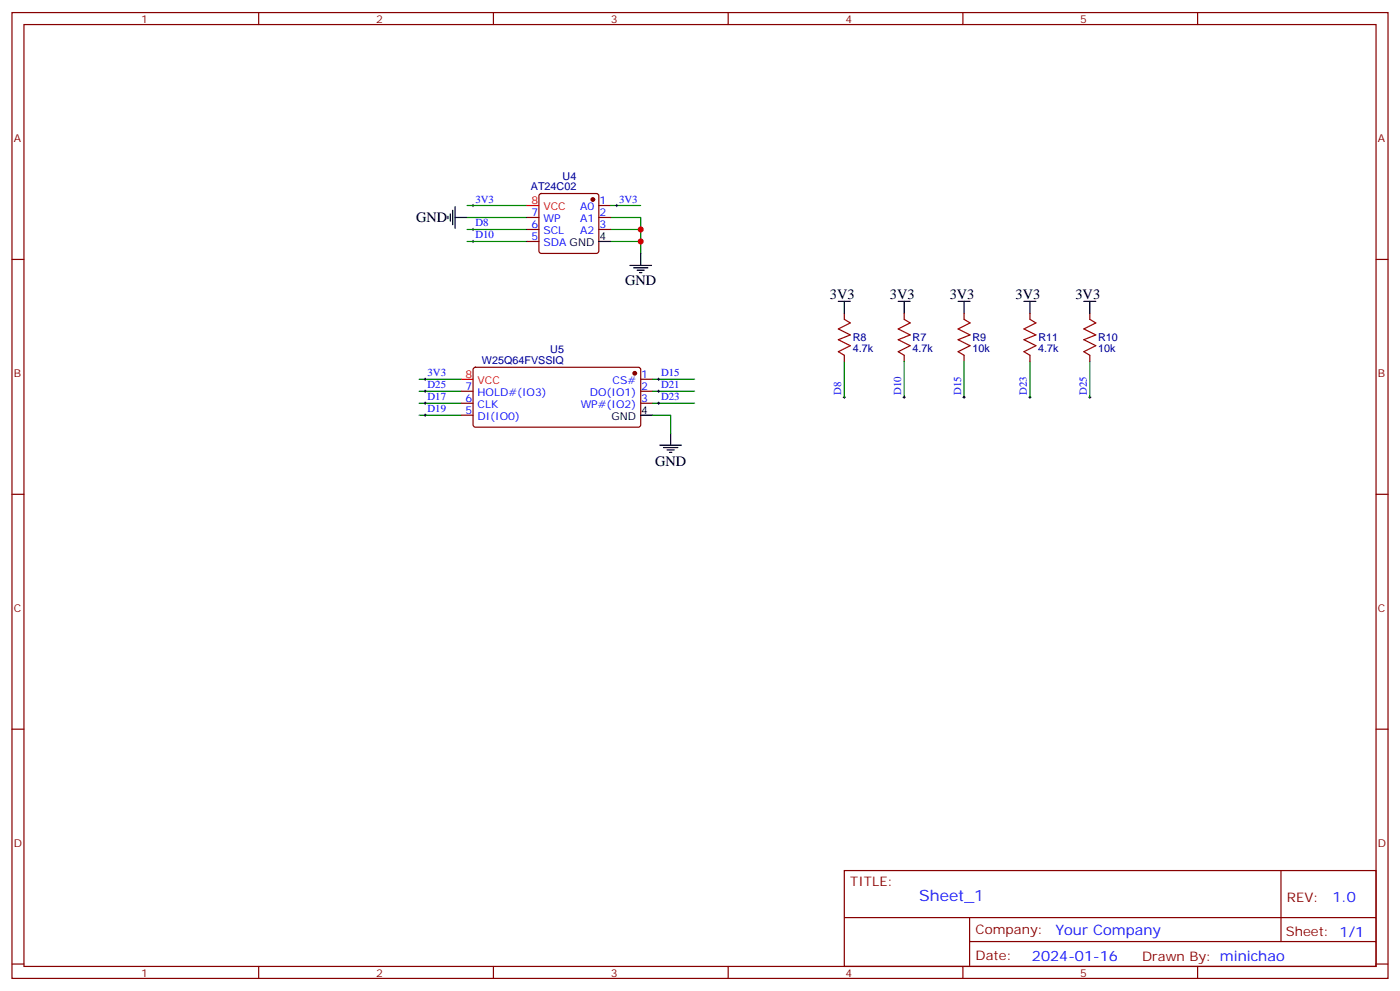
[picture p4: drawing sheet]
<svg xmlns="http://www.w3.org/2000/svg" width="412mm" height="292mm" viewBox="0 0 412 292" stroke-linecap="round" stroke-linejoin="round" font-family="sans-serif">
<g fill="none" stroke="#870000" stroke-width=".35">
<path d="M3.5 3.7h405.4v284.3h-405.4zM7.1 7.2h398.2v277.3h-398.2zM76.2 3.7v3.5M145.3 3.7v3.5M214.5 3.7v3.5M283.6 3.7v3.5M352.8 3.7v3.5M159 57.2l.5-.2h16.2l.5 .2 .2 .5v16.2l-.2 .5-.5 .2h-16.2l-.5-.2-.3-.5v-16.2zM3.5 76.4h3.6M155.2 64h3.5M155.2 67.6h3.5M155.2 71.1h3.5"/>
<path d="M176.4 60.5h3.5M176.4 64h3.5M176.4 67.6h3.5M405.3 76.4h3.6M248.7 92.3v1.7M266.3 92.3v1.7M284 92.3v1.7M303.4 92.3v1.7M321 92.3v1.7M135.8 115.2h3.5M135.8 118.7h3.5M139.6 108.3l.5-.2 48.2 .1 .4 .6v16.5l-.7 .5-48.2-.1-.5-.6v-16.3z"/>
<path d="M188.7 111.7h3.6M188.7 115.2h3.6M188.7 118.7h3.6M248.7 104.6v1.8M266.3 104.6v1.8M284 104.6v1.8M303.4 104.6v1.8M321 104.6v1.8M135.8 122.2h3.5M3.5 145.5h3.6M405.3 145.5h3.6M3.5 214.7h3.6"/>
<path d="M405.3 214.7h3.6M248.7 256.3h156.6v28.2h-156.6zM377.3 256.3v20.9M248.7 270.1h156.5M285.6 277.2h119.6M285.6 270.1v14.2M3.5 283.8h3.6M76.2 284.5v3.5M145.3 284.5v3.5M214.5 284.5v3.5M283.6 284.5v3.5M352.8 284.5v3.5"/>
<path d="M405.3 283.8h3.6"/>
</g>
<g fill="none" stroke="#000" stroke-width=".29">
<path d="M139 60.5h.7M139 71.1h.7M139 67.6h.7M139.3 60.1v.8M139.3 67.2v.7M139.3 70.7v.7M181.3 60.5h.7M181.7 60.1v.8M124.9 111.7h.7M124.9 115.2h.7M124.9 118.7h.7M125.2 111.3v.7"/>
<path d="M125.2 114.8v.7M125.2 118.4v.7M193.7 111.7h.7M193.7 115.2h.7M193.7 118.7h.7M194 111.3v.7M194 114.8v.7M194 118.4v.7M248.4 116.9h.7M248.7 116.6v.7M266 116.9h.7M266.3 116.6v.7"/>
<path d="M283.6 116.9h.7M284 116.6v.7M303 116.9h.7M303.4 116.6v.7M320.7 116.9h.7M321 116.6v.7M124.9 122.2h.7M125.2 121.9v.7"/>
</g>
<g fill="none" stroke="#008700" stroke-width=".35">
<path d="M137.6 64h17.6M137.6 60.5h17.6M137.6 71.1h17.6M137.6 67.6h17.6M179.9 64h8.8v10.6M179.9 60.5h8.8M179.9 71.1h8.8M179.9 67.6h8.8M123.5 111.7h12.3M123.5 115.2h12.3M123.5 118.7h12.3M192.3 111.7h12.3"/>
<path d="M192.3 115.2h12.3M192.3 118.7h12.3M248.7 106.4v10.5M266.3 106.4v10.5M284 106.4v10.5M303.4 106.4v10.5M321 106.4v10.5M123.5 122.2h12.3M192.3 122.2h5.3v5.3"/>
</g>
<path d="M248.7 94l1.8 1.1-3.6 1.7 3.6 1.8-3.6 1.4 3.6 1.8-3.6 1.7 1.8 1.1M266.3 94l1.8 1.1-3.5 1.7 3.5 1.8-3.5 1.4 3.5 1.8-3.5 1.7 1.7 1.1M284 94l1.8 1.1-3.6 1.7 3.6 1.8-3.6 1.4 3.6 1.8-3.6 1.7 1.8 1.1M303.4 94l1.8 1.1-3.6 1.7 3.6 1.8-3.6 1.4 3.6 1.8-3.6 1.7 1.8 1.1M321 94l1.8 1.1-3.5 1.7 3.5 1.8-3.5 1.4 3.5 1.8-3.5 1.7 1.7 1.1" fill="none" stroke="#a10000" stroke-width=".35"/>
<g fill="none" stroke="#000" stroke-width=".35">
<path d="M131.9 63.7v.7M132.6 63v2.1M133.3 61.9v4.2M134.1 64h3.5M134.1 60.9v6.3M176.4 71.1h3.5M185.6 78.1h6.3M186.6 78.8h4.3M187.7 79.6h2.1M188.7 74.6v3.5M188.4 80.3h.7M246.9 88.7h3.6"/>
<path d="M248.7 88.7v3.6M264.6 88.7h3.5M266.3 88.7v3.6M282.2 88.7h3.6M284 88.7v3.6M301.6 88.7h3.6M303.4 88.7v3.6M319.3 88.7h3.5M321 88.7v3.6M188.7 122.2h3.6M194.4 131.1h6.3M195.4 131.8h4.3"/>
<path d="M196.5 132.5h2.1M197.2 133.2h.7M197.6 127.5v3.6"/>
</g>
<g fill="#870000" stroke="#870000" stroke-width=".35">
<circle cx="187" cy="109.9" r=".53"/>
<circle cx="174.6" cy="58.7" r=".53"/>
</g>
<path d="M155.2 60.5h3.5M135.8 111.7h3.5" fill="none" stroke="#f00" stroke-width=".35"/>
<g fill="#c00">
<circle cx="188.7" cy="67.6" r=".88"/>
<circle cx="188.7" cy="71.1" r=".88"/>
</g>
<text font-size="4.6" fill="#00f" x="270.8" y="265.3">Sheet_1</text>
<g font-size="4.2">
<text x="122.6" y="65.4">GND</text>
<text x="184.1" y="83.8">GND</text>
<text x="244.5" y="88">3V3</text>
<text x="262.1" y="88">3V3</text>
<text x="279.8" y="88">3V3</text>
<text x="299.2" y="88">3V3</text>
<text x="316.8" y="88">3V3</text>
<text x="193" y="137.1">GND</text>
</g>
<g font-size="4.2" fill="#00f">
<text x="392.5" y="265.6">1.0</text>
<text x="310.9" y="275.1">Your Company</text>
<text x="304" y="282.9">2024-01-16</text>
</g>
<g font-size="3.9" fill="#800">
<text x="250.5" y="260.9">TITLE:</text>
<text x="379.1" y="265.6">REV:</text>
<text x="287.4" y="275.1">Company:</text>
<text x="378.7" y="275.7">Sheet: 1/1</text>
<text x="287.4" y="282.8">Date:</text>
<text x="336.4" y="282.8">Drawn By: minichao</text>
</g>
<g font-size="3.2" fill="#800">
<text x="41.6" y="6.7">1</text>
<text x="110.8" y="6.7">2</text>
<text x="179.9" y="6.7">3</text>
<text x="249.1" y="6.7">4</text>
<text x="318.2" y="6.7">5</text>
<text x="4.1" y="41.8">A</text>
<text x="405.9" y="41.8">A</text>
<text x="4.1" y="110.9">B</text>
<text x="405.9" y="110.9">B</text>
<text x="4.1" y="180.1">C</text>
<text x="405.9" y="180.1">C</text>
<text x="4.1" y="249.2">D</text>
<text x="405.9" y="249.2">D</text>
<text x="41.6" y="287.5">1</text>
<text x="110.8" y="287.5">2</text>
<text x="179.9" y="287.5">3</text>
<text x="249.1" y="287.5">4</text>
<text x="318.2" y="287.5">5</text>
</g>
<g font-size="3.2" fill="#000080">
<text x="165.7" y="52.9">U4</text>
<text x="156.4" y="55.9">AT24C02</text>
<text x="251.2" y="100.4">R8</text>
<text x="268.8" y="100.4">R7</text>
<text x="286.5" y="100.4">R9</text>
<text x="305.9" y="100.4">R11</text>
<text x="323.5" y="100.4">R10</text>
<text x="142" y="107.1">W25Q64FVSSIQ</text>
<text x="162.1" y="103.9">U5</text>
<text x="251.2" y="103.7">4.7k</text>
<text x="268.8" y="103.7">4.7k</text>
<text x="286.5" y="103.7">10k</text>
<text x="305.9" y="103.7">4.7k</text>
<text x="323.5" y="103.7">10k</text>
</g>
<g font-size="3.2" fill="#00f">
<text x="140.1" y="59.6">3V3</text>
<text x="182.4" y="59.6">3V3</text>
<text x="156.6" y="63.7">7</text>
<text x="160.1" y="65.4">WP</text>
<text x="170.9" y="61.9">A0</text>
<text x="170.9" y="65.4">A1</text>
<text x="176.6" y="60.1">1</text>
<text x="176.6" y="63.7">2</text>
<text x="140.1" y="70.2">D10</text>
<text x="140.1" y="66.7">D8</text>
<text x="156.6" y="70.7">5</text>
<text x="156.6" y="67.2">6</text>
<text x="160.1" y="69">SCL</text>
<text x="170.9" y="69">A2</text>
<text x="176.6" y="67.2">3</text>
<text x="160.1" y="72.5">SDA GND</text>
<text x="125.9" y="110.8">3V3</text>
<text x="180.4" y="113.1">CS#</text>
<text x="188.9" y="111.3">1</text>
<text x="194.7" y="110.8">D15</text>
<text x="125.9" y="114.3">D25</text>
<text x="125.9" y="117.8">D17</text>
<text x="137.2" y="118.4">6</text>
<text x="137.2" y="114.8">7</text>
<text x="140.7" y="116.6">HOLD#(IO3)</text>
<text x="173.8" y="116.6">DO(IO1)</text>
<text x="188.9" y="114.8">2</text>
<text x="188.9" y="118.4">3</text>
<text x="194.7" y="114.3">D21</text>
<text x="194.7" y="117.8">D23</text>
<text x="247.8" y="116.2" transform="rotate(-90 247.8 116.2)">D8</text>
<text x="265.5" y="116.2" transform="rotate(-90 265.5 116.2)">D10</text>
<text x="283.1" y="116.2" transform="rotate(-90 283.1 116.2)">D15</text>
<text x="302.5" y="116.2" transform="rotate(-90 302.5 116.2)">D23</text>
<text x="320.1" y="116.2" transform="rotate(-90 320.1 116.2)">D25</text>
<text x="125.9" y="121.4">D19</text>
<text x="137.2" y="121.9">5</text>
<text x="140.7" y="123.6">DI(IO0)</text>
<text x="140.7" y="120.1">CLK</text>
<text x="171.1" y="120.1">WP#(IO2)</text>
</g>
<g font-size="3.2" fill="#f00">
<text x="156.6" y="60.1">8</text>
<text x="160.1" y="61.9">VCC</text>
<text x="137.2" y="111.3">8</text>
<text x="140.7" y="113.1">VCC</text>
</g>
<g font-size="3.2">
<text x="176.6" y="70.7">4</text>
<text x="180.1" y="123.6">GND</text>
<text x="188.9" y="121.9">4</text>
</g>
</svg>
